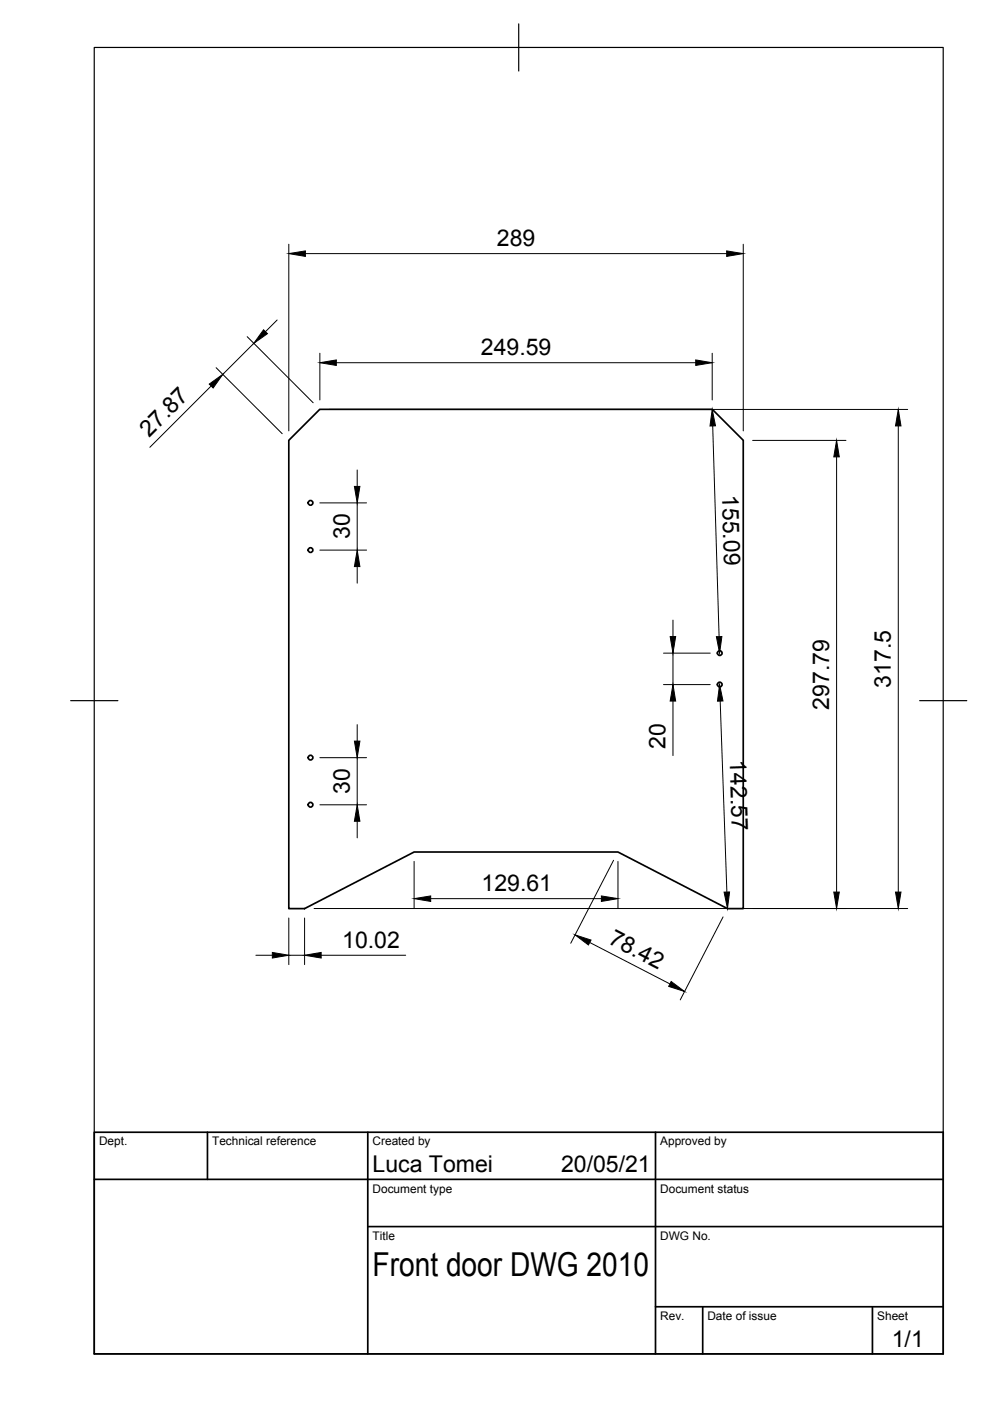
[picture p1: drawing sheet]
<svg xmlns="http://www.w3.org/2000/svg" width="210mm" height="297mm" viewBox="0 0 210 297" stroke-linecap="round" stroke-linejoin="round" font-family="sans-serif">
<!-- layer: Visibile -->
<g fill="none" stroke="#000" stroke-width=".36">
<path d="M61.2 93.4l6.6-6.6h83.2l6.6 6.6v99.2h-3.4l-23.2-12h-43.2l-23.2 12h-3.4z"/>
<circle cx="65.8" cy="106.6" r=".5"/>
<circle cx="65.8" cy="116.6" r=".5"/>
<circle cx="152.6" cy="138.5" r=".5"/>
<circle cx="152.6" cy="145.1" r=".5"/>
<circle cx="65.8" cy="160.6" r=".5"/>
<circle cx="65.8" cy="170.6" r=".5"/>
</g>
<!-- layer: Border -->
<path d="M20 10.1h180v276.9h-180zM110 5.1v10M15 148.6h10M195 148.6h10" fill="none" stroke="#000" stroke-width=".25"/>
<!-- layer: TitleBlock -->
<path d="M20 240.1h180v46.9h-180zM20 250h180M44 240.1v9.9M78 240.1v46.9M139 240.1v46.9M78 260.1h122M139 277.1h61M149 277.1v9.9M185 277.1v9.9" fill="none" stroke="#000" stroke-width=".36"/>
<!-- layer: Dimensions -->
<g fill="none" stroke="#000" stroke-width=".21">
<path d="M61.2 51.8v39.6M64.7 53.8h89.4M157.6 51.8v39.6M45.8 78l14 14M52.4 71.4l14 14M53.8 72.8l-6.6 6.6M58.8 67.8l-2.5 2.5M67.8 74.9v9.9M71.3 76.9h76.2M151 74.9v9.9M44.8 81.8l-13 13M69.8 86.8h122.6"/>
<path d="M75.7 99.6v3.5M151.1 90.3l1.4 44.7M159.6 93.4h19.8M177.4 96.9v92.2M190.5 90.3v98.8M67.8 106.6h9.9M67.8 116.6h9.9M75.7 106.6v10M75.7 120.1v3.5M140.7 138.5h9.9M142.7 131.5v3.5M142.7 138.5v6.6"/>
<path d="M75.7 153.6v3.5M140.7 145.1h9.9M142.7 148.6v11.6M152.7 148.6l1.4 40.5M67.8 160.6h9.9M67.8 170.6h9.9M75.7 160.6v10M75.7 174.1v3.5M61.2 194.6v9.9M64.6 194.6v9.9M66.6 192.6h125.8M87.8 182.6v9.9"/>
<path d="M91.3 190.5h36.2M125 199.8l17 8.8M130.1 182.4l-9.1 17.6M131 182.6v9.9M153.3 194.4l-9.1 17.6M54.3 202.5h3.4M61.2 202.5h3.4M68.1 202.5h17.9"/>
</g>
<g fill="#000" stroke="#000" stroke-width=".21">
<path d="M61.2 53.8l3.5-.6v1.2zM154.1 53.2l3.5 .6-3.5 .6zM55.9 69.9l.8 .8-2.9 2.1zM67.8 76.9l3.5-.6v1.2zM147.5 76.3l3.5 .6-3.5 .6zM44.4 81.4l2.8-2-2 2.9zM151 86.8l.7 3.5h-1.2zM177.4 93.4l.5 3.5h-1.1zM190.5 86.8l.5 3.5h-1.1zM75.1 103.1h1.2l-.6 3.5zM75.7 116.6l.6 3.5h-1.2zM142.1 135h1.2l-.6 3.5z"/>
<path d="M151.9 135h1.2l-.5 3.5zM75.1 157.1h1.2l-.6 3.5zM142.7 145.1l.6 3.5h-1.2zM152.6 145.1l.7 3.5-1.2 .1zM75.7 170.6l.6 3.5h-1.2zM87.8 190.5l3.5-.5v1.1zM121.9 198.2l3.4 1.1-.5 1zM127.5 190l3.5 .5-3.5 .6zM153.5 189.2l1.2-.1-.5 3.5zM176.8 189.1h1.1l-.5 3.5zM189.9 189.1h1.1l-.5 3.5zM57.7 201.9l3.5 .6-3.5 .6z"/>
<path d="M64.6 202.5l3.5-.6v1.2zM142.3 208.1l2.8 2.1-3.3-1.1z"/>
</g>
<text font-size="7" x="79" y="270.6">Front door DWG 2010</text>
<g font-size="4.9">
<text x="105.4" y="52.2">289</text>
<text x="102" y="75.3">249.59</text>
<text x="31.6" y="92.8" transform="rotate(-45 31.6 92.8)">27.87</text>
<text x="153.1" y="105" transform="rotate(88 153.1 105)">155.09</text>
<text x="74.2" y="114.3" transform="rotate(-90 74.2 114.3)">30</text>
<text x="188.9" y="145.8" transform="rotate(-90 188.9 145.8)">317.5</text>
<text x="175.8" y="150.4" transform="rotate(-90 175.8 150.4)">297.79</text>
<text x="141.1" y="158.8" transform="rotate(-90 141.1 158.8)">20</text>
<text x="154.7" y="161.2" transform="rotate(88 154.7 161.2)">142.57</text>
<text x="74.2" y="168.3" transform="rotate(-90 74.2 168.3)">30</text>
<text x="102.1" y="189">129.61</text>
<text x="72.6" y="201">10.02</text>
<text x="128.8" y="200" transform="rotate(27 128.8 200)">78.42</text>
<text x="79" y="248.5">Luca Tomei</text>
<text x="119" y="248.5">20/05/21</text>
<text x="189.1" y="285.7">1/1</text>
</g>
<g font-size="2.5">
<text x="21" y="242.9">Dept.</text>
<text x="45" y="242.9">Technical reference</text>
<text x="79" y="242.9">Created by</text>
<text x="140" y="242.9">Approved by</text>
<text x="79" y="252.8">Document type</text>
<text x="140" y="252.8">Document status</text>
<text x="79" y="262.9">Title</text>
<text x="140" y="262.9">DWG No.</text>
<text x="140" y="279.9">Rev.</text>
<text x="150" y="279.9">Date of issue</text>
<text x="186" y="279.9">Sheet</text>
</g>
</svg>
